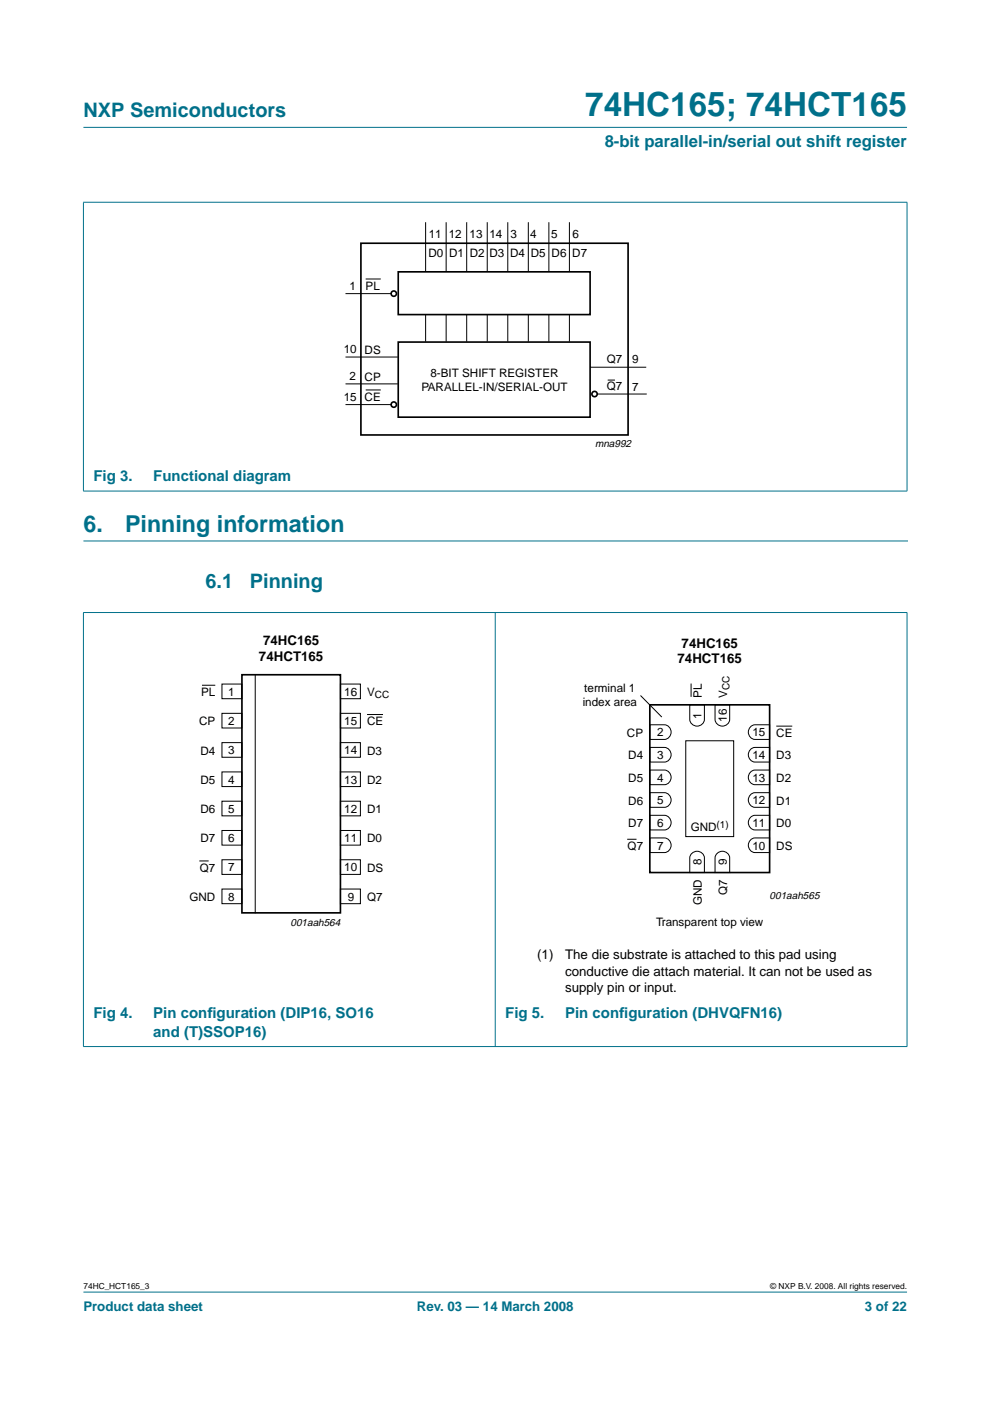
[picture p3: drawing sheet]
<svg xmlns="http://www.w3.org/2000/svg" width="210mm" height="297mm" viewBox="0 0 210 297" stroke-linecap="round" stroke-linejoin="round" font-family="sans-serif">
<g fill="#00708a" stroke="#00708a" stroke-width=".21">
<path d="M17.7 273.9h174.6z"/>
<path d="M17.7 27h174.6z"/>
<path d="M17.7 42.9v61.2z"/>
<path d="M192.3 42.9v61.2z"/>
<path d="M17.6 42.9h174.8z"/>
<path d="M17.6 104.1h174.8z"/>
<path d="M17.7 129.9v91.9z"/>
<path d="M105 129.8v92.1z"/>
<path d="M192.3 129.9v91.9z"/>
<path d="M17.6 129.9h174.8z"/>
<path d="M17.6 221.9h174.8z"/>
</g>
<path d="M17.7 114.7h174.7" fill="none" stroke="#00708a" stroke-width=".21"/>
<g fill="none" stroke="#000" stroke-width=".35">
<path d="M76.5 51.6h56.7v40.6h-56.7zM84.4 57.6h40.7v9.1h-40.7zM84.4 72.5h40.7v15.9h-40.7zM51.3 143.1h20.9v50.4h-20.9zM137.8 149.4h25.4v35.6h-25.4z"/>
<circle cx="83.5" cy="62.3" r=".56"/>
<circle cx="83.5" cy="85.8" r=".56"/>
<circle cx="126.1" cy="83.5" r=".56"/>
</g>
<g fill="none" stroke="#000" stroke-width=".21">
<path d="M77.5 59.2h3.2M90.2 47.1v10.5M94.6 47.1v10.5M99 47.1v10.5M103.3 47.1v10.5M107.7 47.1v10.5M112 47.1v10.5M116.4 47.1v10.5M120.7 47.1v10.5M73.3 62.3h9.6M73.3 75.7h11M90.2 66.7v5.7"/>
<path d="M94.6 66.7v5.7M99 66.7v5.7M103.3 66.7v5.7M107.7 66.7v5.7M112 66.7v5.7M116.4 66.7v5.7M120.7 66.7v5.7M125.1 77.9h11.9M73.3 81.4h11M73.3 85.8h9.6M77.5 82.7h3.2M126.6 83.5h10.5"/>
<path d="M128.8 80.6h1.6M42.8 145.3h2.8M47.1 145h4.2v3.1h-4.2zM47.1 151.2h4.2v3.1h-4.2zM47.1 157.5h4.2v3.1h-4.2zM54.1 143.1v50.5M72.2 157.5h4.2v3.1h-4.2zM72.2 145h4.2v3.1h-4.2zM72.2 151.2h4.2v3.1h-4.2zM77.8 151.5h3.4M135.8 147.5l4.5 4.5M137.8 158.5h3.1a1.56 1.56 0 0 1 1.4 1.5 1.56 1.56 0 0 1-1.4 1.6h-3.1z"/>
<path d="M137.8 153.7h3.1a1.56 1.56 0 0 1 1.4 1.5 1.56 1.56 0 0 1-1.4 1.6h-3.1zM145.4 157.1h10.2v20.3h-10.2zM146.2 149.4h3.1v3.1a1.56 1.56 0 0 1-1.5 1.5 1.56 1.56 0 0 1-1.6-1.5zM146.5 144.9v2.8M151.6 149.4h3.1v3.1a1.56 1.56 0 0 1-1.5 1.5 1.56 1.56 0 0 1-1.6-1.5zM159.2 158.8l.9-.3h3.1v3.1h-3.1a1.57 1.57 0 0 1-1.4-1.1 1.57 1.57 0 0 1 .5-1.7zM159.2 154l.9-.3h3.1v3.1h-3.1a1.57 1.57 0 0 1-1.4-1.1 1.57 1.57 0 0 1 .5-1.7zM164.6 154h3.4M47.1 163.7h4.2v3.1h-4.2zM47.1 169.9h4.2v3.1h-4.2zM47.1 176.1h4.2v3.1h-4.2zM72.2 169.9h4.2v3.1h-4.2z"/>
<path d="M72.2 176.1h4.2v3.1h-4.2zM72.2 163.7h4.2v3.1h-4.2zM133 177.9h2M137.8 177.7h3.1a1.56 1.56 0 0 1 1.4 1.5 1.56 1.56 0 0 1-1.4 1.6h-3.1zM137.8 172.9h3.1a1.56 1.56 0 0 1 1.4 1.5 1.56 1.56 0 0 1-1.4 1.6h-3.1zM137.8 168.1h3.1a1.56 1.56 0 0 1 1.4 1.5 1.56 1.56 0 0 1-1.4 1.6h-3.1zM137.8 163.3h3.1a1.56 1.56 0 0 1 1.4 1.5 1.56 1.56 0 0 1-1.4 1.6h-3.1zM159.2 178l.9-.3h3.1v3.1h-3.1a1.57 1.57 0 0 1-1.4-1.2 1.57 1.57 0 0 1 .5-1.6zM159.2 173.2l.9-.3h3.1v3.1h-3.1a1.57 1.57 0 0 1-1.4-1.1 1.57 1.57 0 0 1 .5-1.7zM159.2 168.4l.9-.3h3.1v3.1h-3.1a1.57 1.57 0 0 1-1.4-1.1 1.57 1.57 0 0 1 .5-1.7zM159.2 163.6l.9-.3h3.1v3.1h-3.1a1.57 1.57 0 0 1-1.4-1.1 1.57 1.57 0 0 1 .5-1.7zM42.3 182.5h1.9"/>
<path d="M47.1 182.3h4.2v3.1h-4.2zM47.1 188.5h4.2v3.1h-4.2zM72.2 182.3h4.2v3.1h-4.2zM72.2 188.5h4.2v3.1h-4.2zM146.6 181.1a1.57 1.57 0 0 1 1.6-.6 1.57 1.57 0 0 1 1.1 1.4v3.1h-3.1v-3.1zM151.9 181.1a1.57 1.57 0 0 1 1.7-.6 1.57 1.57 0 0 1 1.1 1.4v3.1h-3.1v-3.1z"/>
</g>
<text font-size="7.1" fill="#00708a" x="124.1" y="24.7">74HC165; 74HCT165</text>
<g font-size="4.9" fill="#00708a">
<text x="17.7" y="112.7">6.</text>
<text x="26.5" y="112.7">Pinning information</text>
</g>
<g font-size="4.2" fill="#00708a">
<text x="17.7" y="24.9">NXP Semiconductors</text>
<text x="43.6" y="124.6">6.1</text>
<text x="53" y="124.6">Pinning</text>
</g>
<text font-size="3.5" fill="#00708a" x="128.2" y="31.1">8-bit parallel-in/serial out shift register</text>
<g font-size="3.2" fill="#00708a">
<text x="19.8" y="102">Fig 3.</text>
<text x="32.5" y="102">Functional diagram</text>
<text x="19.8" y="215.9">Fig 4.</text>
<text x="32.5" y="215.9">Pin conf</text>
<text x="44" y="215.9">iguration (DIP16, SO16</text>
<text x="107.1" y="215.9">Fig 5.</text>
<text x="119.8" y="215.9">Pin conf</text>
<text x="131.3" y="215.9">iguration (DHVQFN16)</text>
<text x="32.5" y="219.8">and (T)SSOP16)</text>
</g>
<g font-size="2.8">
<text x="55.8" y="136.8">74HC165</text>
<text x="144.5" y="137.3">74HC165</text>
<text x="54.9" y="140.2">74HCT165</text>
<text x="143.7" y="140.7">74HCT165</text>
<text x="113.9" y="203.3">(1)</text>
<text x="119.8" y="203.3">The die substrate is attached to this pad using</text>
<text x="119.8" y="206.8">conductive die attach material. It can not be used as</text>
<text x="119.8" y="210.4">supply pin or input.</text>
</g>
<g font-size="2.8" fill="#00708a">
<text x="17.7" y="278">Product data sheet</text>
<text x="88.4" y="278">Rev. 03 — 14 March 2008</text>
<text x="183.4" y="278">3 of 22</text>
</g>
<g font-size="2.5">
<text x="90.9" y="50.5">11</text>
<text x="95.1" y="50.5">12 13 14 3</text>
<text x="112.4" y="50.5">4</text>
<text x="116.9" y="50.5">5</text>
<text x="121.4" y="50.5">6</text>
<text x="90.8" y="54.5">D0 D1 D2 D3 D4 D5 D6 D7</text>
<text x="74.1" y="61.5">1</text>
<text x="77.5" y="61.5">PL</text>
<text x="72.9" y="74.9">10</text>
<text x="77.3" y="75">DS</text>
<text x="128.7" y="77">Q7</text>
<text x="134" y="77">9</text>
<text x="74.1" y="80.6">2</text>
<text x="77.3" y="80.7">CP</text>
<text x="89.4" y="83">PARALLEL-IN/SERIAL-OUT</text>
<text x="91.3" y="80">8-BIT SHIFT REGISTER</text>
<text x="128.7" y="82.8">Q7</text>
<text x="134" y="82.9">7</text>
<text x="72.9" y="85">15</text>
<text x="77.3" y="85.1">CE</text>
<text x="42.6" y="147.6">PL</text>
<text x="48.3" y="147.5">1</text>
<text x="73" y="147.5">16</text>
<text x="77.8" y="147.6">V</text>
<text x="123.5" y="149.6">index area</text>
<text x="123.9" y="146.6">terminal 1</text>
<text x="148.8" y="148" transform="rotate(-90 148.8 148)">PL</text>
<text x="154.1" y="148" transform="rotate(-90 154.1 148)">V</text>
<text x="42.2" y="153.8">CP</text>
<text x="48.3" y="153.7">2</text>
<text x="73" y="153.7">15</text>
<text x="77.8" y="153.8">CE</text>
<text x="148.7" y="152.4" transform="rotate(-90 148.7 152.4)">1</text>
<text x="154.1" y="153.1" transform="rotate(-90 154.1 153.1)">16</text>
<text x="42.5" y="160">D4</text>
<text x="48.3" y="159.9">3</text>
<text x="73" y="159.9">14</text>
<text x="77.8" y="160">D3</text>
<text x="132.9" y="156.2">CP</text>
<text x="133.2" y="161">D4</text>
<text x="139.3" y="160.9">3</text>
<text x="139.3" y="156.1">2</text>
<text x="159.5" y="160.9">14</text>
<text x="159.5" y="156.1">15</text>
<text x="164.6" y="161">D3</text>
<text x="164.6" y="156.2">CE</text>
<text x="42.5" y="166.2">D5</text>
<text x="48.3" y="166.1">4</text>
<text x="73" y="166.1">13</text>
<text x="77.8" y="166.2">D2</text>
<text x="133.2" y="165.8">D5</text>
<text x="139.3" y="165.7">4</text>
<text x="159.5" y="165.7">13</text>
<text x="164.6" y="165.8">D2</text>
<text x="42.5" y="172.4">D6</text>
<text x="48.3" y="172.3">5</text>
<text x="73" y="172.3">12</text>
<text x="77.8" y="172.4">D1</text>
<text x="133.2" y="170.6">D6</text>
<text x="139.3" y="170.5">5</text>
<text x="159.5" y="170.5">12</text>
<text x="164.6" y="170.6">D1</text>
<text x="42.5" y="178.6">D7</text>
<text x="48.3" y="178.5">6</text>
<text x="73" y="178.5">11</text>
<text x="77.8" y="178.6">D0</text>
<text x="133.2" y="175.4">D7</text>
<text x="139.3" y="175.3">6</text>
<text x="146.4" y="176.2">GND</text>
<text x="159.5" y="175.3">11</text>
<text x="164.6" y="175.4">D0</text>
<text x="42.4" y="184.8">Q7</text>
<text x="48.3" y="184.8">7</text>
<text x="73" y="184.8">10</text>
<text x="77.8" y="184.8">DS</text>
<text x="133.1" y="180.2">Q7</text>
<text x="139.3" y="180.1">7</text>
<text x="148.7" y="183.4" transform="rotate(-90 148.7 183.4)">8</text>
<text x="154.1" y="183.4" transform="rotate(-90 154.1 183.4)">9</text>
<text x="159.5" y="180.1">10</text>
<text x="164.6" y="180.2">DS</text>
<text x="40.2" y="191">GND</text>
<text x="48.3" y="191">8</text>
<text x="73.7" y="191">9</text>
<text x="77.8" y="191">Q7</text>
<text x="148.8" y="191.9" transform="rotate(-90 148.8 191.9)">GND</text>
<text x="154.1" y="189.8" transform="rotate(-90 154.1 189.8)">Q7</text>
<text x="139.1" y="196.3">Transparent top view</text>
</g>
<g font-size="2.2">
<text x="126.2" y="94.8">mna992</text>
<text x="163.2" y="190.6">001aah565</text>
<text x="61.6" y="196.4">001aah564</text>
</g>
<g font-size="2.1">
<text x="79.5" y="148.1">CC</text>
<text x="154.6" y="146.4" transform="rotate(-90 154.6 146.4)">CC</text>
<text x="151.9" y="175.5">(1)</text>
</g>
<g font-size="1.8">
<text x="17.7" y="273.4">74HC_HCT165_3</text>
<text x="163.3" y="273.4">© NXP B.V. 2008. All rights reserved.</text>
</g>
</svg>
